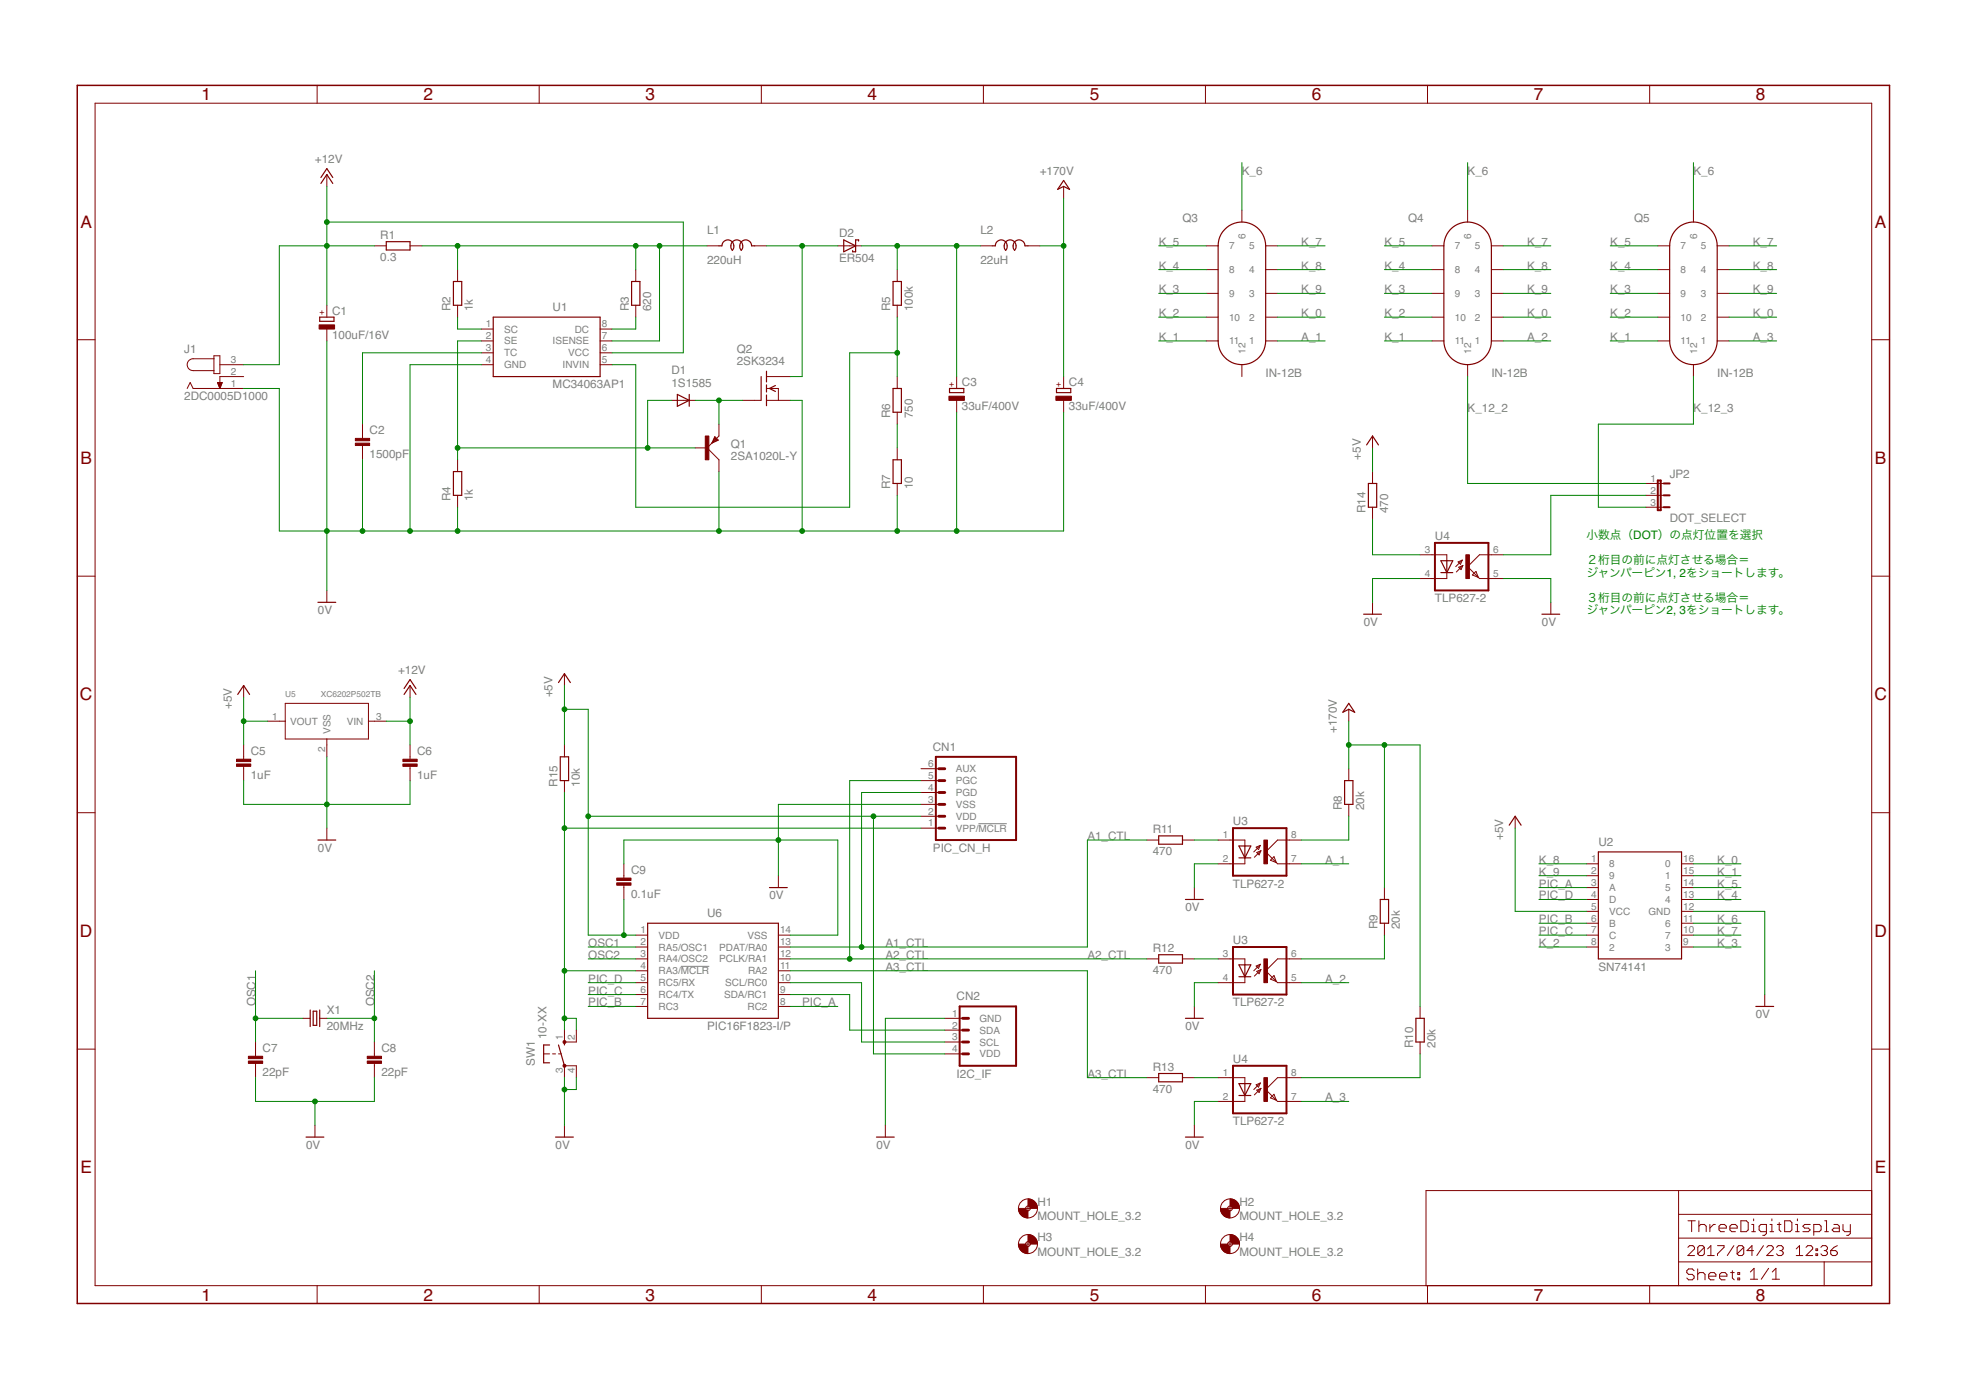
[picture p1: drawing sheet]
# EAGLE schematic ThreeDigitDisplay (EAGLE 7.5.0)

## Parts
C1  100uF/16V  ELECAP_200MIL  [ELECAP_200MIL]
C2  1500pF  CAP_200MIL  [CAP_200MIL]
C3  33uF/400V  ELECAP_300MIL  [ELECAP_300MIL]
C4  33uF/400V  ELECAP_300MIL  [ELECAP_300MIL]
C5  1uF  CAP_200MIL  [CAP_200MIL]
C6  1uF  CAP_200MIL  [CAP_200MIL]
C7  22pF  CAP_200MIL  [CAP_200MIL]
C8  22pF  CAP_200MIL  [CAP_200MIL]
C9  0.1uF  CAP_200MIL  [CAP_200MIL]
CN1  PIC_CN_H  [HEADER_6PIN]
CN2  I2C_IF  [I2C_IF]
D1  1S1585  [DIODE-200MIL]
D2  ER504  [DIODE-500MIL]
H1  MOUNT_HOLE_3.2  [3,2]
H2  MOUNT_HOLE_3.2  [3,2]
H3  MOUNT_HOLE_3.2  [3,2]
H4  MOUNT_HOLE_3.2  [3,2]
J1  2DC0005D1000  [DCJACK_2.1_5.5]
JP2  DOT_SELECT  JP2E  [JP2]
L1  220uH  TC5026-220UH-050  [TOROID_COIL-300MIL]
L2  22uH  TC5026-22UH-060  [TOROID_COIL-300MIL]
Q1  2SA1020L-Y  [TO-92NL]
Q2  2SK3234  [TO-220]
Q3  IN-12B  [IN-12]
Q4  IN-12B  [IN-12]
Q5  IN-12B  [IN-12]
R1  0.3  RESISTOR_600MIL  [RESISTOR_0411_600MIL]
R2  1k  RESISTOR_600MIL  [RESISTOR_0411_600MIL]
R3  620  RESISTOR_600MIL  [RESISTOR_0411_600MIL]
R4  1k  RESISTOR_600MIL  [RESISTOR_0411_600MIL]
R5  100k  RESISTOR_600MIL  [RESISTOR_0411_600MIL]
R6  750  RESISTOR_600MIL  [RESISTOR_0411_600MIL]
R7  10  RESISTOR_600MIL  [RESISTOR_0411_600MIL]
R8  20k  RESISTOR_300MIL  [RESISTOR_0207_300MIL]
R9  20k  RESISTOR_600MIL  [RESISTOR_0411_600MIL]
R10  20k  RESISTOR_300MIL  [RESISTOR_0207_300MIL]
R11  470  RESISTOR_300MIL  [RESISTOR_0207_300MIL]
R12  470  RESISTOR_300MIL  [RESISTOR_0207_300MIL]
R13  470  RESISTOR_300MIL  [RESISTOR_0207_300MIL]
R14  470  RESISTOR_300MIL  [RESISTOR_0207_300MIL]
R15  10k  RESISTOR_300MIL  [RESISTOR_0207_300MIL]
SW1  10-XX  [B3F-10XX]
U1  MC34063AP1  [DIL08]
U2  SN74141  [DIL16]
U3  TLP627-2  [DIL08]
U4  TLP627-2  [DIL08]
U5  XC6202P502TB  [TO92-LINE]
U6  PIC16F1823-I/P  [DIL14]
X1  20MHz  HUSG-20.000-20  [HC-49/S]

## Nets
0V: C1.- C2.2 C3.- C4.- C5.2 C6.2 C7.2 C8.2 C9.1 CN1.3(VSS) CN2.1(GND) J1.1 Q1.2(C) Q2.3(S) R4.1 R7.1 SW1.3(P) SW1.4(P1) U1.4(GND) U2.12(GND) U3.2(C) U3.4(C) U4.2(C) U4.4(C) U4.5(EMIT) U5.2(VSS) U6.14(VSS)
+5V: C5.1 C9.2 CN1.2(VDD) CN2.4(VDD) R14.2 R15.2 U2.5(VCC) U5.1(VOUT) U6.1(VDD)
+12V: C1.+ C6.1 J1.3 R1.1 U1.6(VCC) U5.3(VIN)
+24V: C4.+ L2.2 R8.2 R9.2 R10.2 ; supply symbol labelled +170V
A1_CTL: CN1.4(PGD) R11.1 U6.13(PDAT/RA0)
A2_CTL: CN1.5(PGC) R12.1 U6.12(PCLK/RA1)
A3_CTL: R13.1 U6.11(RA2)
A_1: Q3.1 U3.7(EMIT)
A_2: Q4.1 U3.5(EMIT)
A_3: Q5.1 U4.7(EMIT)
K_0: Q3.2 Q4.2 Q5.2 U2.16
K_1: Q3.11 Q4.11 Q5.11 U2.15
K_2: Q3.10 Q4.10 Q5.10 U2.8
K_3: Q3.9 Q4.9 Q5.9 U2.9
K_4: Q3.8 Q4.8 Q5.8 U2.13
K_5: Q3.7 Q4.7 Q5.7 U2.14
K_6: Q3.6 Q4.6 Q5.6 U2.11
K_7: Q3.5 Q4.5 Q5.5 U2.10
K_8: Q3.4 Q4.4 Q5.4 U2.1
K_9: Q3.3 Q4.3 Q5.3 U2.2
K_12_2: JP2.1 Q4.12
K_12_3: JP2.3 Q5.12
N$1: R3.1 U1.8(DC)
N$2: C3.+ D2.C L2.1 R5.2
N$3: C2.1 U1.3(TC)
N$4: R2.1 U1.1(SC)
N$5: L1.1 R1.2 R2.2 R3.2 U1.7(ISENSE)
N$6: R5.1 R6.2 U1.5(INVIN)
N$7: D1.A Q1.3(B) R4.2 U1.2(SE)
N$8: D1.C Q1.1(E) Q2.1(G)
N$9: R6.1 R7.2
N$10: D2.A L1.2 Q2.2(D)
N$11: R8.1 U3.8(COL)
N$12: R9.1 U3.6(COL)
N$13: R11.2 U3.1(A)
N$14: R12.2 U3.3(A)
N$15: R14.1 U4.3(A)
N$16: R13.2 U4.1(A)
N$17: CN1.1(VPP/!MCLR) R15.1 SW1.1(S) SW1.2(S1) U6.4(RA3/!MCLR!)
N$18: JP2.2 U4.6(COL)
N$19: R10.1 U4.8(COL)
N$20: CN2.2(SDA) U6.9(SDA/RC1)
N$21: CN2.3(SCL) U6.10(SCL/RC0)
OSC1: C7.1 U6.2(RA5/OSC1) X1.1
OSC2: C8.1 U6.3(RA4/OSC2) X1.2
PIC_A: U2.3(A) U6.8(RC2)
PIC_B: U2.6(B) U6.7(RC3)
PIC_C: U2.7(C) U6.6(RC4/TX)
PIC_D: U2.4(D) U6.5(RC5/RX)
Unconnected: CN1.6(AUX) J1.2 Q3.12

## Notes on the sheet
- 小数点（DOT）の点灯位置を選択
  
  ２桁目の前に点灯させる場合＝
  ジャンパーピン1, 2をショートします。
  
  ３桁目の前に点灯させる場合＝
  ジャンパーピン2, 3をショートします。
